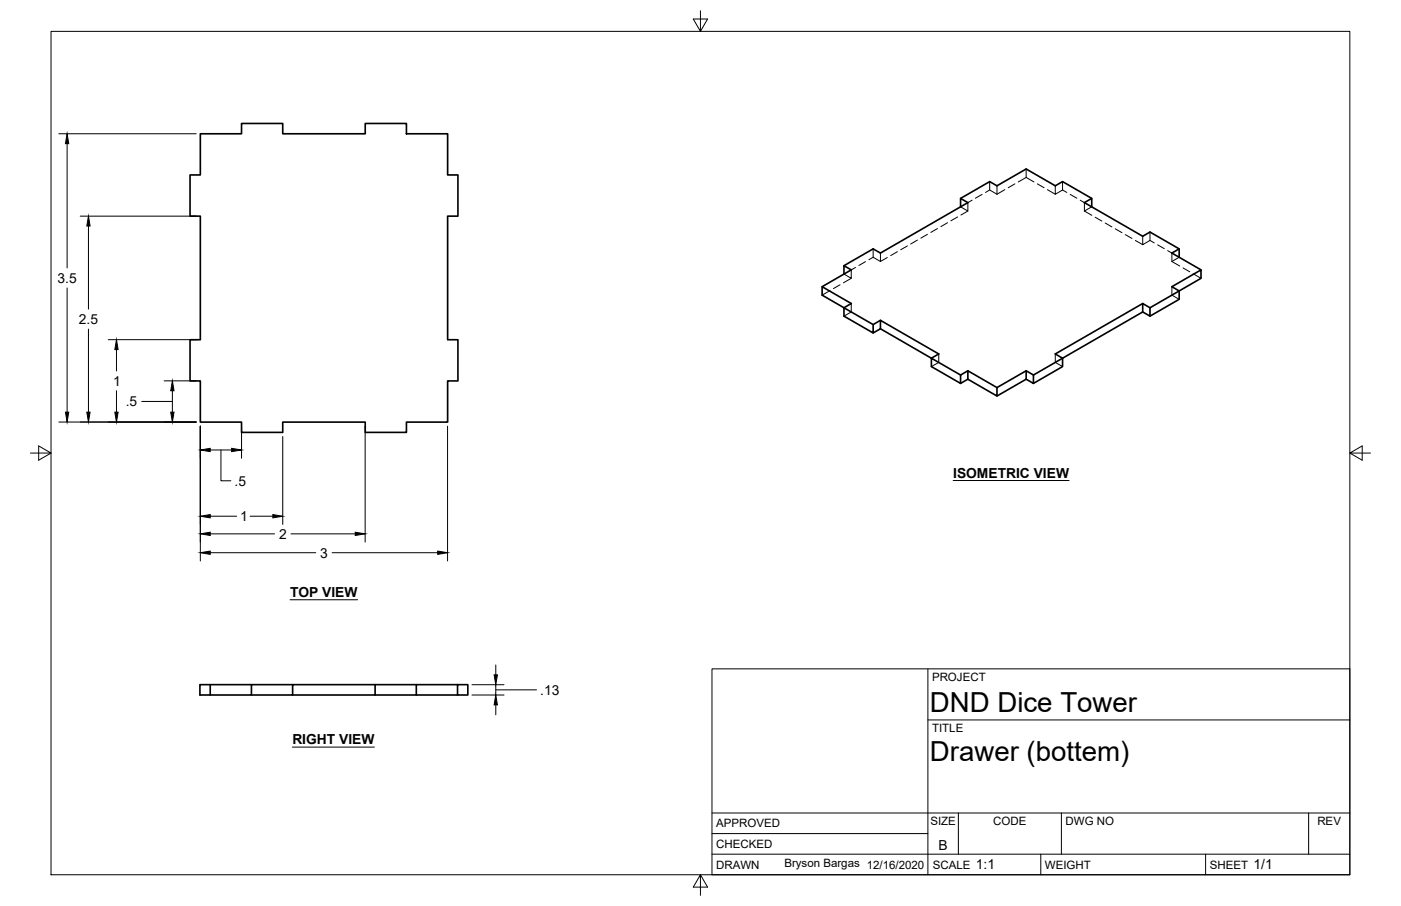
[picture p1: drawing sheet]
<svg xmlns="http://www.w3.org/2000/svg" width="432mm" height="279mm" viewBox="0 0 432 279" stroke-linecap="round" stroke-linejoin="round" font-family="sans-serif">
<!-- layer: Visible -->
<g fill="none" stroke="#000" stroke-width=".51">
<path d="M61.7 41.3h12.7v-3.2h12.7v3.2h25.5v-3.2h12.7v3.2h12.7v12.7h3.1v12.7h-3.1v38.1h3.1v12.7h-3.1v12.7h-12.7v3.2h-12.7v-3.2h-25.5v3.2h-12.7v-3.2h-12.7v-12.7h-3.1v-12.7h3.1v-38.1h-3.1v-12.7h3.1zM296.1 63.8v-2.6l2.2 1.3-26.9 15.5-2.3-1.2-9 5.1M296.1 61.2l8.9-5.2 2.3 1.3 9-5.2 8.9 5.2 2.3-1.3 9 5.2v2.6M336.5 61.2l-2.3 1.3 18 10.4 2.2-1.3 9 5.2v2.5M363.4 76.8l-2.2 1.2 9 5.2M253.4 88.4l9 5.2-2.3 1.3-6.7-3.9zM260.1 84.5v-2.6l2.3 1.3-9 5.2M271.4 98.8l-2.3 1.3v2.6l-9-5.2v-2.6l9 5.2M352.2 96.2l2.2 1.3v-2.6l15.8-9.1v-2.6l-9 5.2 2.2 1.3v2.6l-9 5.2M352.2 93.6l-27 15.6 2.3 1.3v2.6l-9 5.1M354.4 94.9l-2.2-1.3v2.6l-33.7 19.5v2.5l-2.2-1.3M271.4 101.4l15.7 9.1 2.2-1.3-17.9-10.4v2.6l-2.3 1.3"/>
<path d="M296.1 118.2l2.2-1.3v-2.6l9 5.2M298.3 114.3l-2.2 1.4v2.5l-9-5.1v-2.6l9 5.2M316.3 114.3l-9 5.2v2.6l-9-5.2M318.5 115.7l-2.2-1.4v2.6l-9 5.2M64.8 211.1h-3.2v3.2h3.2v-3.2h12.7M90.2 211.1h-12.7v3.2h-12.7M115.6 211.1h-25.4v3.2h-12.7M128.3 211.1h-12.7v3.2h-25.4M128.3 214.3h12.7M141 211.1h3.2v3.2h-3.2zM141 211.1h-12.7v3.2h-12.7"/>
</g>
<!-- layer: Hidden -->
<g fill="none" stroke="#000" stroke-width=".31">
<path d="M302.7 59.9l-2.1 1.2M305 56v2.6l2.3 1.3M305 58.6l-1.3 .8M307.3 57.3v2.6M309.7 58.5l-2.4 1.4M312.8 56.7l-2.1 1.2M316.3 52.1v2.6l2.4 1.4M316.3 54.7l-2.5 1.4M319.7 56.7l2.1 1.2M322.8 58.5l2.4 1.4M325.2 57.3v2.6l2.3-1.3M327.5 56v2.6l1.3 .8"/>
<path d="M329.8 59.9l2.1 1.2M269.1 76.8v2.5l2.3 1.3M269.1 79.3l-1.3 .8M271.4 78v2.6l2.1-1.2M276.6 77.6l-2.1 1.2M279.7 75.8l-2.1 1.2M282.8 74l-2.1 1.2M285.9 72.3l-2.1 1.1M288.9 70.5l-2 1.2M292 68.7l-2 1.2M295.1 66.9l-2 1.2M298.3 65.1l-2.1 1.2"/>
<path d="M299.6 61.7l-1.3 .8v2.6l-2.2-1.3M332.9 61.7l1.3 .8v2.6M334.2 65.1l2.3 1.3M336.5 63.8l-2.3 1.3M337.5 67l2.1 1.2M340.6 68.8l2.1 1.2M343.7 70.6l2.1 1.2M346.8 72.3l2.1 1.2M349.9 74.1l2.3 1.4M352.2 72.9v2.6l2.2-1.4M354.4 71.6v2.5M354.4 74.1l1.3 .8"/>
<path d="M356.8 75.5l2 1.2M359.9 77.3l1.3 .7v2.6M363.4 79.3l-2.2 1.3M255.8 89.6l-2.4 1.4M258.9 87.8l-2 1.2M262.4 93.6v2.6l-2.3 1.3M262.4 85.8l-2.5 1.4M263.7 82.5l-1.3 .7v2.6l-2.3-1.3M266.8 80.7l-2.1 1.2M361.2 88.4v2.6l2.2 1.3M361.2 80.6l2.4 1.4M364.6 82.6l2.1 1.2"/>
<path d="M367.7 84.4l2.5 1.4M289.3 109.2v2.6l-2.2 1.3M325.2 109.2v2.6l2.3 1.3"/>
</g>
<!-- layer: Border -->
<path d="M15.7 9.7h400.3v260.1h-400.3zM215.9 3.3v6.4l-2.2-3.8h4.4l-2.2 3.8M9.4 139.7h6.3l-3.8-2.2v4.4l3.8-2.2M416 139.7l3.8 2.2v-4.4l-3.8 2.2h6.4M215.9 269.8l2.2 3.8h-4.4l2.2-3.8v6.3" fill="none" stroke="#000" stroke-width=".31"/>
<!-- layer: Titleblock -->
<path d="M219.4 206.3h196.6v63.5h-196.6zM286 206.3v63.5M286 222h130M219.4 257.1h66.6M219.4 250.7h196.6M295.4 250.7v12.7M327.1 250.7v12.7M403.3 250.7v12.7M219.4 263.4h196.6M320.8 263.4v6.4M371.6 263.4v6.4" fill="none" stroke="#000" stroke-width=".31"/>
<!-- layer: Dimensions -->
<g fill="none" stroke="#000" stroke-width=".31">
<path d="M18.1 41.3h42.4M20.7 44.3v38.3M24.7 66.7h35.8M27.3 69.7v25.6M20.7 88.8v38.3M27.3 101.5v25.6M33.4 104.8h27.1M35.9 107.8v6.6M50.6 117.5h9.9M18.1 130.2h42.4M35.9 120.5v6.6M43.7 123.8h9.4"/>
<path d="M53.1 120.5v6.6M61.7 131.4v41.6M64.8 138.8h6.6M68.1 138.8v9.5h3M74.4 131.4v9.9M87.1 134.6v27.1M112.5 131.4v35.8M137.9 131.4v41.6M64.8 159.2h8.1M77.1 159.2h7M64.8 164.6h19.8M64.8 170.5h32.5"/>
<path d="M89.7 164.6h19.8M102.4 170.5h32.5M145.5 214.3h9.8M145.5 211.2h9.8M152.8 212.7h12.6M152.8 205.1v3M152.8 211.2v3.1M152.8 217.4v3"/>
</g>
<g fill="#000" stroke="#000" stroke-width=".31">
<path d="M20.7 41.3l.5 3h-1zM27.3 66.7l.5 3h-1zM35.9 104.8l.5 3h-1zM20.2 127.1h1l-.5 3.1zM26.8 127.1h1l-.5 3.1zM35.4 127.1h1l-.5 3.1zM52.6 127.1h1l-.5 3.1zM53.1 117.5l.5 3h-1zM61.7 138.8l3.1-.5v1zM71.4 138.3l3 .5-3 .5zM61.7 159.2l3.1-.5v1zM84.1 158.7l3 .5-3 .5z"/>
<path d="M61.7 164.6l3.1-.5v1zM61.7 170.5l3.1-.6v1.1zM109.5 164.1l3 .5-3 .5zM134.9 169.9l3 .6-3 .5zM152.8 214.3l.5 3.1h-1zM152.3 208.1h1l-.5 3.1z"/>
</g>
<!-- layer: Annotations -->
<path d="M293.8 148.2h35.7M89.4 185h20.8M90.1 230.4h25.3" fill="none" stroke="#000" stroke-width=".31"/>
<g font-size="8.5">
<text x="286.6" y="219.5">DND Dice Tower</text>
<text x="286.6" y="234.6">Drawer (bottem)</text>
</g>
<g font-size="4.3">
<text x="17.7" y="87.2">3.5</text>
<text x="24.3" y="99.9">2.5</text>
<text x="34.9" y="119">1</text>
<text x="38.8" y="125.3">.5</text>
<text x="72.3" y="149.8">.5</text>
<text x="293.8" y="147.3">ISOMETRIC VIEW</text>
<text x="74" y="160.7">1</text>
<text x="86" y="166.2">2</text>
<text x="98.7" y="172">3</text>
<text x="89.4" y="184">TOP VIEW</text>
<text x="166.5" y="214.2">.13</text>
<text x="90.1" y="229.5">RIGHT VIEW</text>
<text x="289.2" y="262.1">B</text>
<text x="300.8" y="268.1">1:1</text>
<text x="386.4" y="268.1">1/1</text>
</g>
<g font-size="3.5">
<text x="287.3" y="210.1">PROJECT</text>
<text x="287.3" y="225.8">TITLE</text>
<text x="220.7" y="255.2">APPROVED</text>
<text x="286.7" y="254.5">SIZE</text>
<text x="306.1" y="254.5">CODE</text>
<text x="328.4" y="254.5">DWG NO</text>
<text x="406" y="254.5">REV</text>
<text x="220.7" y="261.5">CHECKED</text>
<text x="220.7" y="267.9">DRAWN</text>
<text x="241.7" y="267.5">Bryson Bargas 12/16/2020</text>
<text x="287.5" y="267.9">SCALE</text>
<text x="322.1" y="267.9">WEIGHT</text>
<text x="372.9" y="267.9">SHEET</text>
</g>
</svg>
